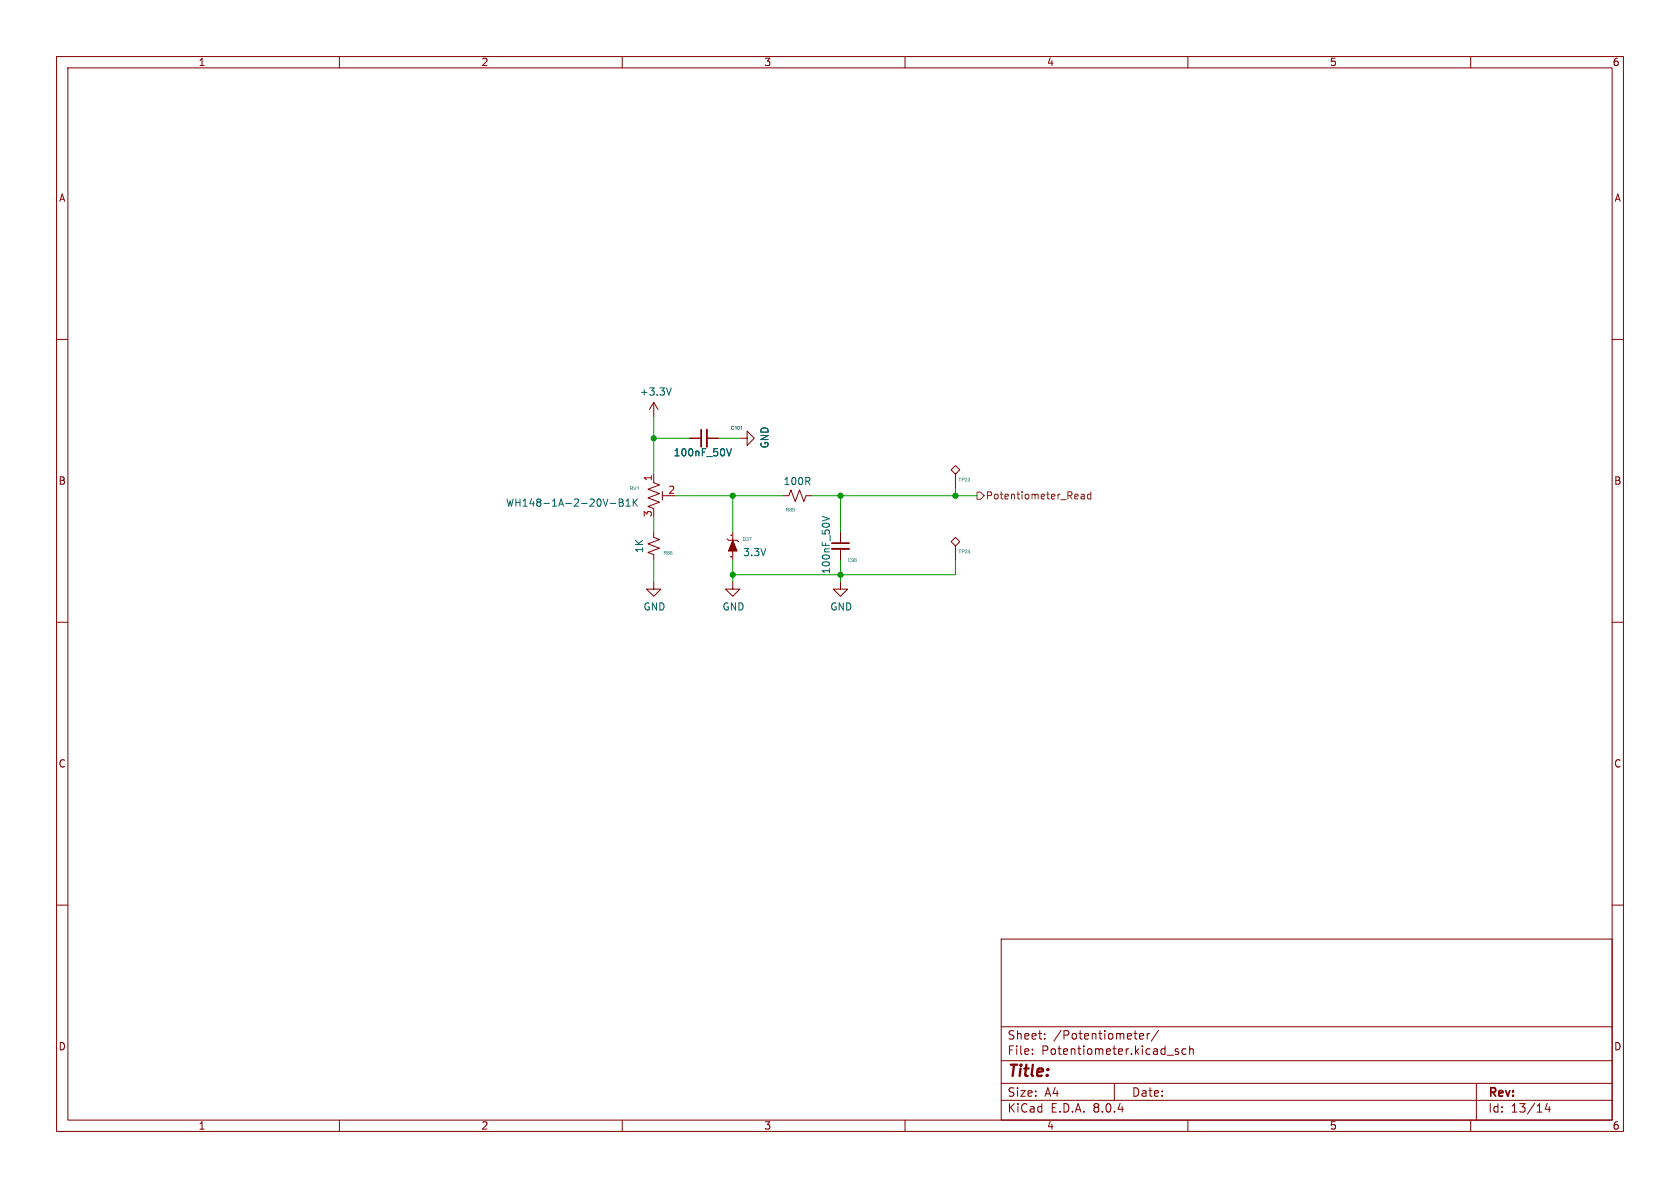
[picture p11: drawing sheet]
<svg xmlns="http://www.w3.org/2000/svg" width="297mm" height="210mm" viewBox="0 0 297 210" stroke-linecap="round" stroke-linejoin="round" font-family="sans-serif">
<g fill="none" stroke="#840000" stroke-width=".18">
<path d="M10 10h277v190h-277zM12 12h273v186h-273zM60 10v2M110 10v2M160 10v2M210 10v2M260 10v2M10 60h2M285 60h2M115.6 71.1l-.8 1.3M115.6 71.1v2.6M115.6 71.1l.7 1.3"/>
<path d="M121.9 77.5h2.1M125 77.5h2M130.8 77.5h1.3v-1.3l1.2 1.3-1.2 1.2v-1.2M115.6 85.3l1 .4-2 .8 2 .7-2 .8 2 .8-2 .7 1 .4v.3M115.6 94v1l1 .4-2 .7 2 .8-2 .8 1 .3v1.1M115.6 83.8v1.3M117.1 87.6h1M117.1 86.9v1.5M128.5 95.3l.3 .2h1.5l.3 .3M129.5 94v1.5M129.5 97.4v1.7M138.4 87.6h1l.4-1 .8 2 .8-2 .7 2 .4-1h1"/>
<path d="M148.6 94v2M148.6 97v2.1M168.1 83.1l.8-.8 .8 .8-.8 .7zM168.1 95.8l.8-.8 .8 .8-.8 .7zM168.9 83.8v2.6M168.9 96.5v2.6M10 110h2M115.6 102.9v1.2h1.2l-1.2 1.3-1.3-1.3h1.3M129.5 102.9v1.2h1.3l-1.3 1.3-1.2-1.3h1.2M148.6 102.9v1.2h1.3l-1.3 1.3-1.3-1.3h1.3M285 110h2M10 160h2"/>
<path d="M285 160h2M177 166h108v32h-108zM60 198v2M110 198v2M160 198v2M177 194.5h108M177 191.5h108M177 187.5h108M177 181.5h108M182.5 186.3v.1M182.5 185.5v.1M184.7 183.6v.1"/>
<path d="M184.7 182.8v.1M197 191.5v3M201.5 183.2l.7-.1-.1-.3-.4-.1-.2 .2v.7h.6M202.8 182.7v1M203.2 182.7l-.2 .1-.2 .2M204.8 182.1l-1.3 2M208.3 185.5l-.3-.1-.3 .2 .1 .2 .5 .2v.3h-.6M209.7 185.5l-.5-.1-.2 .3v.4l.1 .2h.6M210 198v2M210.3 185.5l.2-.1 .4 .1 .1 .9M210.3 184.9v1.5M260 198v2"/>
<path d="M261 191.5v6.5M273.5 195l-.3 1.1h.9M273.9 195.6v1"/>
</g>
<path d="M118.7 68.6l-.5 1.2M128.5 79.3l.4 1.3 .4-1.3M107.9 89h1M109.5 88.2h.4l.2 .3-.2 .3 .2 .1 .1 .3-.2 .3h-.5zM109.5 88.8h.4M110.7 89.5h.7M110.7 88.6l.3-.4v1.3M112 88.2v1.3M112.1 88.8l.6 .7M112.7 88.2l-.7 .7M145.4 91.3l1.2 .4-1.2 .4" fill="none" stroke="#006464" stroke-width=".18"/>
<path d="M125 75.9v3.1M147.1 97h3" fill="none" stroke="#840000" stroke-width=".33"/>
<path d="M124 75.9v3.1M147.1 96h3" fill="none" stroke="#840000" stroke-width=".3"/>
<path d="M129.5 95.5l.8 1.9h-1.5z" fill="#840000" stroke="#840000" stroke-width=".18"/>
<path d="M129.2 94.6h.1M129.3 98.4h.1M129.3 94.6h.1" fill="none" stroke="#a90000" stroke-width=".18"/>
<path d="M172.7 87h.7l.6 .6-.6 .7h-.7zM191.2 87.4h.4l.1 .8M191.7 87.7h-.4l-.2 .2 .2 .3 .4-.1M192.8 87.4h-.3l-.3 .2 .2 .5h.4M192.8 86.9v1.3" fill="none" stroke="#725600" stroke-width=".18"/>
<g fill="none" stroke="#009600" stroke-width=".18">
<path d="M115.6 73.7v10.1M115.6 77.5h6.3M127 77.5h3.8M115.6 91.4v2.6M115.6 99.1v3.8M119.4 87.6h19M129.5 87.6v6.4M129.5 99.1v3.8M143.5 87.6h29.2M148.6 87.6v6.4M148.6 99.1v3.8M168.9 86.4v1.2"/>
<path d="M168.9 99.1v2.5h-39.4"/>
</g>
<g fill="#009600" stroke="#009600" stroke-width=".18">
<circle cx="148.6" cy="87.6" r=".46"/>
<circle cx="148.6" cy="101.6" r=".46"/>
<circle cx="115.6" cy="77.5" r=".46"/>
<circle cx="168.9" cy="87.6" r=".46"/>
<circle cx="129.5" cy="87.6" r=".46"/>
<circle cx="129.5" cy="101.6" r=".46"/>
</g>
<text font-size="2.8" fill="#840000" x="178" y="190.9">Title:</text>
<g font-size="2.1" fill="#840000">
<text x="178" y="184">Sheet:</text>
<text x="186.2" y="184">/Potentiometer/</text>
<text x="178" y="186.7">File:</text>
<text x="184.1" y="186.7">Potentiometer.kicad_sch</text>
<text x="178" y="196.9">KiCad</text>
<text x="178" y="194.1">Size:</text>
<text x="184.7" y="194.1">A4</text>
<text x="185.7" y="196.9">E.D.A.</text>
<text x="193.3" y="196.9">8.0.4</text>
<text x="200" y="194.1">Date:</text>
<text x="263" y="194.3">Rev:</text>
<text x="263" y="196.9">Id:</text>
<text x="267.1" y="196.9">13/14</text>
</g>
<g font-size="1.8" fill="#840000">
<text x="35" y="11.9">1</text>
<text x="85" y="11.9">2</text>
<text x="135" y="11.9">3</text>
<text x="185" y="11.9">4</text>
<text x="235" y="11.9">5</text>
<text x="285" y="11.9">6</text>
<text x="10.3" y="35.9">A</text>
<text x="285.3" y="35.9">A</text>
<text x="10.3" y="85.9">B</text>
<text x="285.3" y="85.9">B</text>
<text x="10.3" y="135.9">C</text>
<text x="285.3" y="135.9">C</text>
<text x="10.3" y="185.9">D</text>
<text x="285.3" y="185.9">D</text>
<text x="35" y="199.9">1</text>
<text x="85" y="199.9">2</text>
<text x="135" y="199.9">3</text>
<text x="185" y="199.9">4</text>
<text x="235" y="199.9">5</text>
<text x="285" y="199.9">6</text>
</g>
<g font-size="1.8" fill="#006464">
<text x="113" y="70.1">+3.3V</text>
<text x="119" y="80.9">100nF_50V</text>
<text x="136.1" y="79.4" transform="rotate(-90 136.1 79.4)">GND</text>
<text x="89.4" y="89.8">WH148-1A-2-20V-B1K</text>
<text x="138.4" y="86">100R</text>
<text x="113.9" y="97.9" transform="rotate(-90 113.9 97.9)">1K</text>
<text x="131.3" y="98.5">3.3V</text>
<text x="146.9" y="101.6" transform="rotate(-90 146.9 101.6)">100nF_50V</text>
<text x="113.7" y="108.1">GND</text>
<text x="127.6" y="108.1">GND</text>
<text x="146.7" y="108.1">GND</text>
</g>
<g font-size="1.8" fill="#a90000">
<text x="115.3" y="85.2" transform="rotate(-90 115.3 85.2)">1</text>
<text x="118" y="87.4">2</text>
<text x="115.3" y="91.5" transform="rotate(-90 115.3 91.5)">3</text>
</g>
<text font-size="1.8" fill="#725600" x="174.2" y="88.5">Potentiometer_Read</text>
<g font-size=".9" fill="#006464">
<text x="129.2" y="76.2">C101</text>
<text x="111.3" y="86.9">RV1</text>
<text x="169.4" y="85.3">TP23</text>
<text x="131.3" y="95.9">D37</text>
<text x="138.9" y="90.7">R89</text>
<text x="117.3" y="98.3">R88</text>
<text x="149.9" y="99.6">C98</text>
<text x="169.4" y="98">TP24</text>
</g>
</svg>
